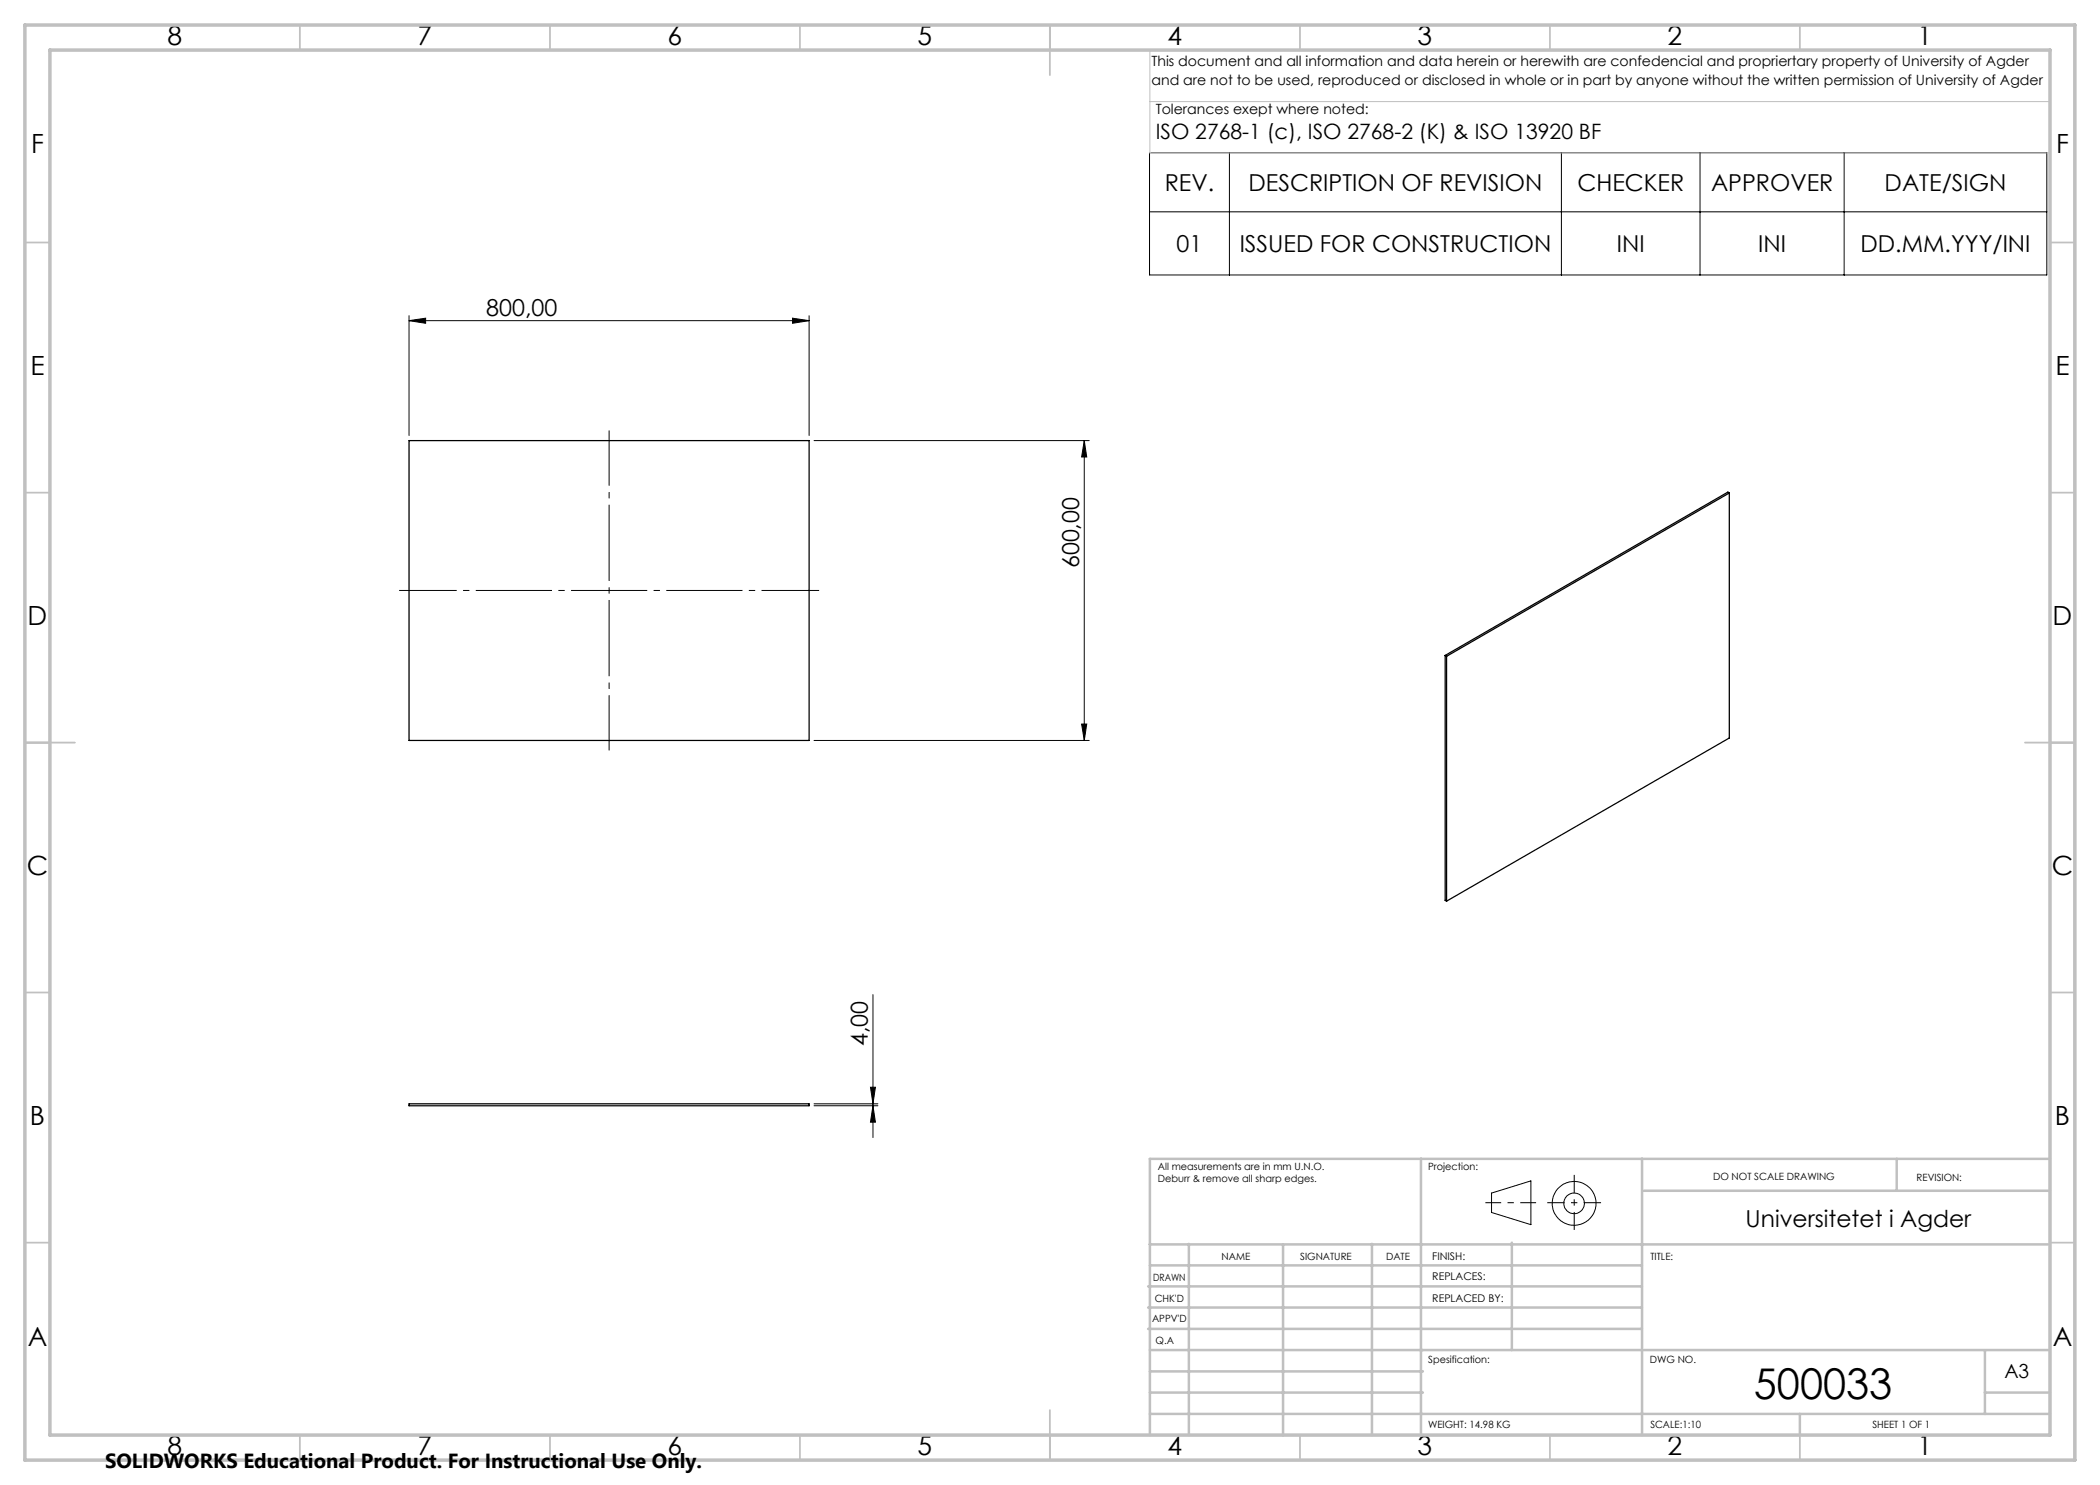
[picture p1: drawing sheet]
<svg xmlns="http://www.w3.org/2000/svg" width="420mm" height="297mm" viewBox="0 0 420 297" stroke-linecap="round" stroke-linejoin="round" font-family="sans-serif">
<path d="M81.8 88.1h80v60h-80zM345.9 98.6l-.3-.2-56.6 32.7M345.9 98.6l-56.6 32.7M345.9 98.6v49l-56.6 32.6M289 131.1l.3 .2M289 131.1v49l.3 .1M289.3 131.3v48.9M81.8 220.8h80v.4h-80z" fill="none" stroke="#000" stroke-width=".25"/>
<g fill="none" stroke="#000" stroke-width=".2">
<path d="M229.9 30.5h179.5v24.5h-179.5zM245.9 30.5v24.5M312.3 30.5v24.5M340 30.5v24.5M368.8 30.5v24.5M229.9 42.4h179.5M81.8 64.1l3.3-.5v1.1zM81.8 63.1v24M81.8 64.1h80M158.5 63.6l3.3 .5-3.3 .6zM161.8 63.1v24M162.8 88.1h55"/>
<path d="M216.9 88.1v60M216.9 88.1l.4 3.3h-1zM162.8 148.1h55M216.3 144.8h1l-.4 3.3zM174.6 198.9v28.6M174.1 217.4h1l-.5 3.4zM162.8 221.2h12.8M162.8 220.8h12.8M174.6 221.2l.5 3.2h-1zM298.3 238.6l7.9-2.4v8.7l-7.9-2.4z"/>
<circle cx="314.8" cy="240.7" r="2.07"/>
<circle cx="314.8" cy="240.7" r="4.4"/>
</g>
<path d="M121.8 86.1v64" fill="none" stroke="#000" stroke-width=".2" stroke-dasharray="15.2 1.3 1.3 1.3" stroke-dashoffset="4.2" stroke-linecap="butt"/>
<path d="M79.8 118.1h84" fill="none" stroke="#000" stroke-width=".2" stroke-dasharray="15.2 1.3 1.3 1.3" stroke-dashoffset="3.7" stroke-linecap="butt"/>
<path d="M297.1 240.5h10.1" fill="none" stroke="#000" stroke-width=".2" stroke-dasharray="15.2 1.3 1.3 1.3" stroke-dashoffset="12.1" stroke-linecap="butt"/>
<path d="M314.8 235v11" fill="none" stroke="#000" stroke-width=".2" stroke-dasharray="15.2 1.3 1.3 1.3" stroke-dashoffset="11.6" stroke-linecap="butt"/>
<path d="M309.5 240.5h10.7" fill="none" stroke="#000" stroke-width=".2" stroke-dasharray="15.2 1.3 1.3 1.3" stroke-dashoffset="11.8" stroke-linecap="butt"/>
<path d="M230 10v20.6h180M230.5 10h179.5v33M230 20.3h180" fill="none" stroke="#c0c0c0" stroke-width=".2"/>
<g fill="none" stroke="#c0c0c0" stroke-width=".35">
<path d="M60 5v5M110 5v5M160 5v5M210 5v10M260 5v5M310 5v5M360 5v5M5 48.5h5M410 48.5h5M5 98.5h5M410 98.5h5M5 148.5h10"/>
<path d="M405 148.5h10M5 198.5h5M410 198.5h5M5 248.5h5M410 248.5h5M60 287v5M110 287v5M160 287v5M210 282v10M260 287v5M310 287v5M360 287v5"/>
</g>
<g fill="none" stroke="#c0c0c0" stroke-width=".5">
<path d="M284.2 231.8v55.2M328.4 231.8v55.2M328.8 238.2h81.2M379.3 231.8v6.4M410 231.8h-180v55.2M229.6 257.3h98.8M230 248.9h179.6M230 253.1h98.4M237.8 248.8v38.2M256.6 248.9v38.2M274.4 248.8v38.2M302.4 248.5v21.5"/>
<path d="M229.6 265.8h98.8M229.6 261.5h98.8M230 278.5h54.6M230 274.3h54.6M230 270h180M397 278.5h13M397 270v12.8M230 282.8h180M360 282.8v4.2"/>
</g>
<path d="M5 5h410v287h-410zM10 10h400v277h-400z" fill="none" stroke="#c0c0c0" stroke-width=".7"/>
<g fill="#000">
<path d="M158.5 63.6l3.3 .5-3.3 .6zM81.8 64.1l3.3-.5v1.1z"/>
<path d="M216.3 144.8h1l-.4 3.3zM216.9 88.1l.4 3.3h-1zM174.6 221.2l.5 3.2h-1zM174.1 217.4h1l-.5 3.4z"/>
</g>
<text font-size="8.5" x="350.8" y="279.7">500033</text>
<g font-size="5.3">
<text x="33.5" y="8.9">8</text>
<text x="83.5" y="8.9">7</text>
<text x="133.5" y="8.9">6</text>
<text x="183.5" y="8.9">5</text>
<text x="233.5" y="8.9">4</text>
<text x="283.5" y="8.9">3</text>
<text x="333.5" y="8.9">2</text>
<text x="383.5" y="8.9">1</text>
<text x="6.2" y="30.7">F</text>
<text x="411.2" y="30.7">F</text>
<text x="6.1" y="74.9">E</text>
<text x="411.1" y="74.9">E</text>
<text x="5.5" y="124.9">D</text>
<text x="410.5" y="124.9">D</text>
<text x="5.3" y="174.9">C</text>
<text x="410.3" y="174.9">C</text>
<text x="6" y="224.9">B</text>
<text x="411" y="224.9">B</text>
<text x="5.5" y="269.2">A</text>
<text x="410.5" y="269.2">A</text>
<text x="33.5" y="290.9">8</text>
<text x="83.5" y="290.9">7</text>
<text x="133.5" y="290.9">6</text>
<text x="183.5" y="290.9">5</text>
<text x="233.5" y="290.9">4</text>
<text x="283.5" y="290.9">3</text>
<text x="333.5" y="290.9">2</text>
<text x="383.5" y="290.9">1</text>
</g>
<g font-size="4.7">
<text x="233" y="38.1">REV.</text>
<text x="249.7" y="38.1">DESCRIPTION OF REVISION</text>
<text x="315.5" y="38.1">CHECKER</text>
<text x="342.2" y="38.1">APPROVER</text>
<text x="376.9" y="38.1">DATE/SIGN</text>
<text x="235.3" y="50.3">01</text>
<text x="247.9" y="50.3">ISSUED FOR CONSTRUCTION</text>
<text x="323.4" y="50.3">INI</text>
<text x="351.7" y="50.3">INI</text>
<text x="372.1" y="50.3">DD.MM.YYY/INI</text>
<text x="97.3" y="63.1">800,00</text>
<text x="215.9" y="113.7" transform="rotate(-90 215.9 113.7)">600,00</text>
<text x="173.6" y="209.3" transform="rotate(-90 173.6 209.3)">4,00</text>
<text x="349.1" y="245.3">Universitetet i Agder</text>
</g>
<text font-size="4.2" x="231.1" y="27.8">ISO 2768-1 (c), ISO 2768-2 (K) &amp; ISO 13920 BF</text>
<text font-size="4.1" x="21" y="293.7">SOLIDWORKS Educational Product. For Instructional Use Only.</text>
<text font-size="3.9" x="400.9" y="275.5">A3</text>
<g font-size="2.8">
<text x="230.3" y="13.1">This document and all information and data herein or herewith are confedencial and propriertary property of University of Agder</text>
<text x="230.3" y="16.9">and are not to be used, reproduced or disclosed in whole or in part by anyone without the written permission of University of Agder</text>
<text x="231.1" y="22.8">Tolerances exept where noted:</text>
</g>
<g font-size="2.1">
<text x="286.4" y="251.9">FINISH:</text>
<text x="286.5" y="256">REPLACES:</text>
<text x="286.5" y="260.4">REPLACED BY:</text>
</g>
<g font-size="2">
<text x="231.6" y="234">All measurements are in mm U.N.O.</text>
<text x="285.6" y="234">Projection:</text>
<text x="231.6" y="236.5">Deburr &amp; remove all sharp edges.</text>
<text x="342.6" y="236">DO NOT SCALE DRAWING</text>
<text x="383.3" y="236.2">REVISION:</text>
<text x="244.3" y="252">NAME</text>
<text x="260" y="251.9">SIGNATURE</text>
<text x="277.2" y="251.9">DATE</text>
<text x="330.1" y="251.9">TITLE:</text>
<text x="230.6" y="256.1">DRAWN</text>
<text x="230.9" y="260.3">CHK'D</text>
<text x="230.4" y="264.4">APPV'D</text>
<text x="231.1" y="268.8">Q.A</text>
<text x="285.6" y="272.5">Spesification:</text>
<text x="330" y="272.5">DWG NO.</text>
<text x="285.6" y="285.5">WEIGHT: 14.98 KG</text>
<text x="330.1" y="285.6">SCALE:1:10</text>
<text x="374.5" y="285.6">SHEET 1 OF 1</text>
</g>
</svg>
